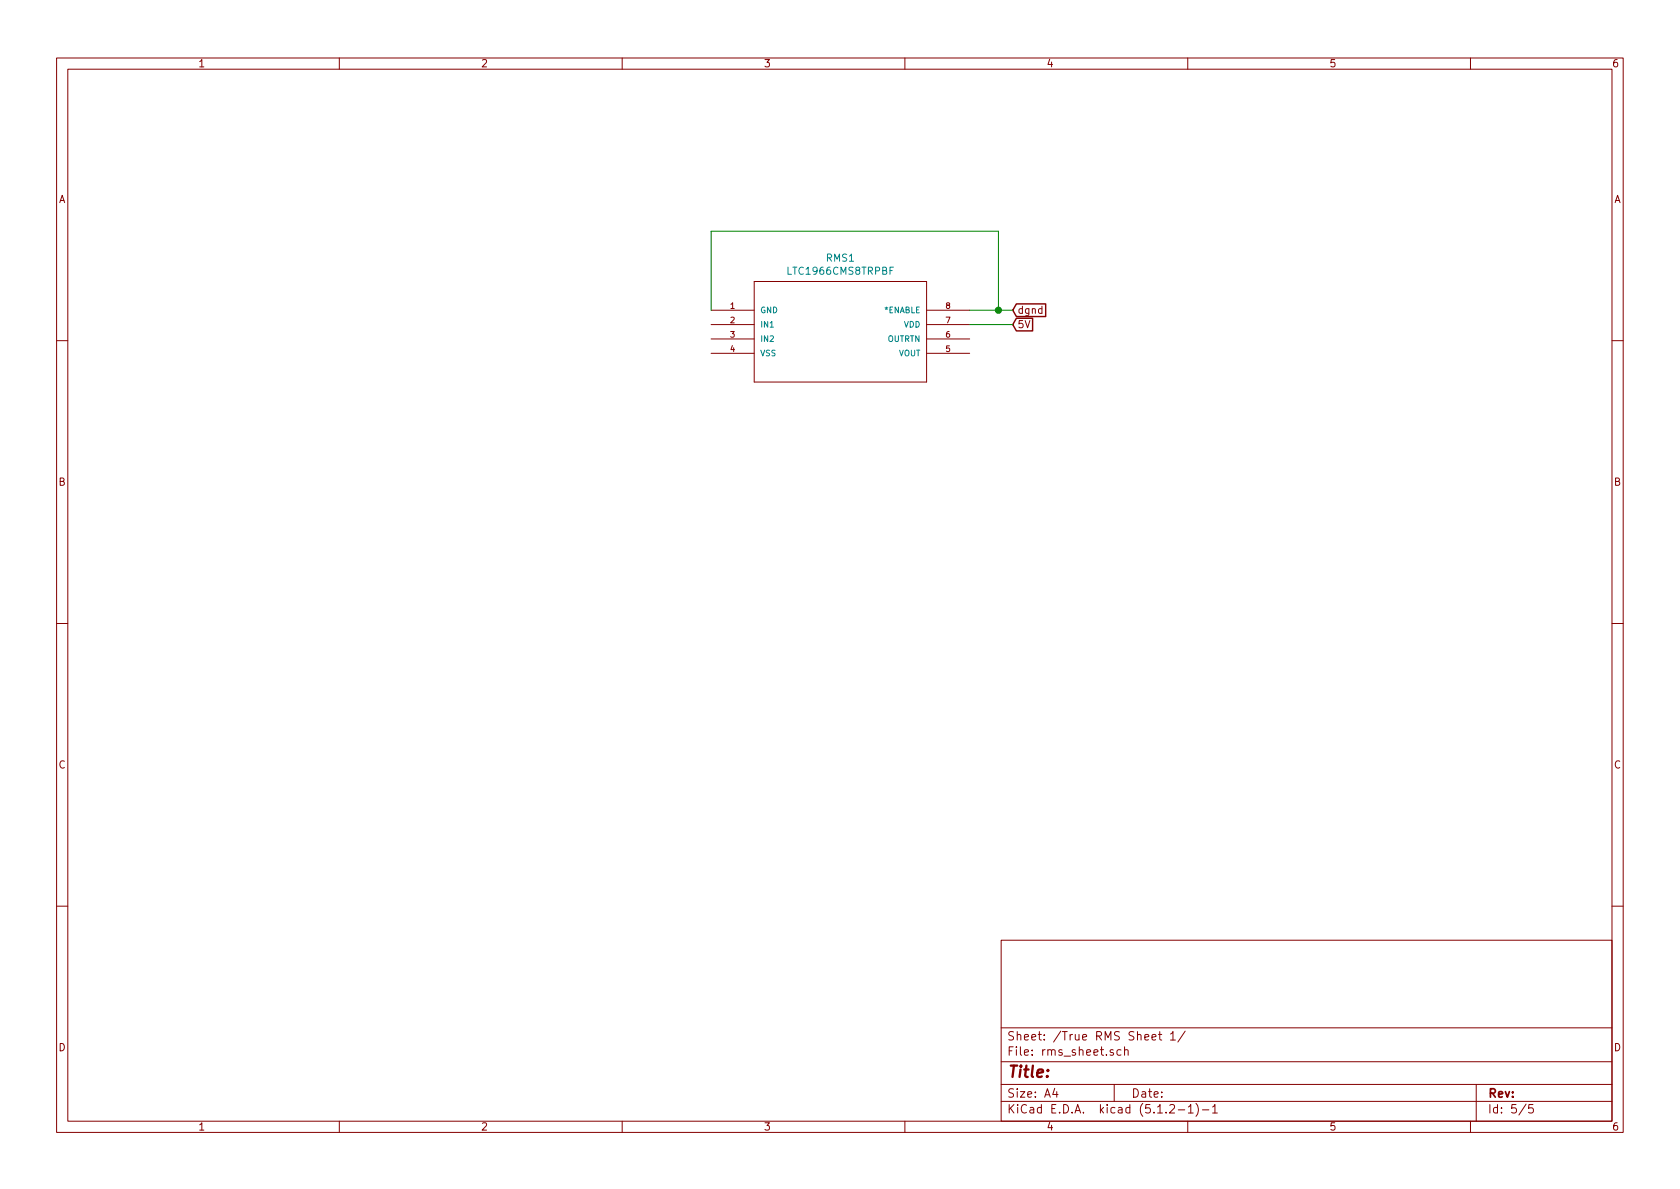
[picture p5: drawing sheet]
<svg xmlns="http://www.w3.org/2000/svg" width="297mm" height="210mm" viewBox="0 0 297 210" stroke-linecap="round" stroke-linejoin="round" font-family="sans-serif">
<g fill="none" stroke="#840000" stroke-width=".18">
<path d="M10 10.3h277v189.9h-277zM12 12.2h273v186.1h-273zM60 10.3v1.9M110 10.3v1.9M160 10.3v1.9M210 10.3v1.9M260 10.3v1.9M125.7 54.9h7.6M125.7 57.4h7.6M125.7 59.9h7.6M133.3 49.8h30.5v17.8h-30.5zM163.8 54.9h7.6"/>
<path d="M163.8 57.4h7.6M163.8 59.9h7.6M10 60.2h2M125.7 62.5h7.6M163.8 62.5h7.6M285 60.2h2M10 110.3h2M285 110.3h2M10 160.2h2M177 166.3h108v32h-108zM285 160.2h2M60 198.3v1.9"/>
<path d="M110 198.3v1.9M160 198.3v1.9M177 194.8h108M177 191.8h108M177 187.8h108M177 181.8h108M186.5 192.5l-.4 1h1M186.8 193v1M196.8 185.7l-.3-.1-.2 .2v.2l.5 .2v.3h-.5M197 191.8v3M198.2 185.7l-.4-.1-.3 .3 .1 .6h.6M198.8 185.7l.3-.1 .3 .1 .1 .9"/>
<path d="M198.8 185.1v1.5M203.7 183.4l.7-.1-.1-.3-.4-.1-.2 .2 .1 .7h.5M204.8 182.9h.6M205.1 182.4v1.3l.3 .2M206.8 195.5l.2-.2h.4l.2 .2 .1 .3-.1 .2-.8 .8h.9M207 182.8l.4-.4v1.5M207 183.9h.8M208.3 196.3h1.2M209.5 182.3l-1.2 2M210 198.3v1.9M210.1 195.8l.4-.5v1.5M210.1 196.8h.9"/>
<path d="M211.5 195.1a1.71 1.71 0 0 1 0 2.3M212.6 196.3h1.1M214.4 195.8l.4-.5v1.5M214.4 196.8h.8M260 198.3v1.9M261 191.8v6.5M269.8 195.2l-1.2 2M271 195.3h-.7v.7l.2-.1 .5 .1 .1 .2-.1 .5-.2 .1-.5-.1"/>
</g>
<path d="M179.7 53.7h5.2v2.3h-5.2l-.6-1.1zM179.7 56.3h2.9v2.2h-2.9l-.6-1.1z" fill="none" stroke="#840000" stroke-width=".25"/>
<path d="M125.7 54.9v-14h50.8v14M171.4 57.4h7.7M171.4 54.9h7.7" fill="none" stroke="#008400" stroke-width=".18"/>
<circle cx="176.5" cy="54.9" r=".51" fill="#008400" stroke="#008400" stroke-width=".25"/>
<text font-size="2.8" fill="#840000" x="178" y="190.5">Title:</text>
<g font-size="2.1" fill="#840000">
<text x="178" y="184">Sheet: /True RMS Sheet 1/</text>
<text x="178" y="186.7">File: rms_sheet.sch</text>
<text x="178" y="196.9">KiCad E.D.A. kicad (5.1.2-1)-1</text>
<text x="178" y="194.1">Size: A4</text>
<text x="200" y="194.1">Date:</text>
<text x="263" y="194.1">Rev:</text>
<text x="263" y="196.9">Id: 5/5</text>
</g>
<g font-size="1.8" fill="#840000">
<text x="35" y="11.9">1</text>
<text x="85" y="11.9">2</text>
<text x="135" y="11.9">3</text>
<text x="185" y="11.9">4</text>
<text x="235" y="11.9">5</text>
<text x="285" y="11.9">6</text>
<text x="10.4" y="35.9">A</text>
<text x="285.4" y="35.9">A</text>
<text x="179.9" y="55.5">dgnd</text>
<text x="179.9" y="58">5V</text>
<text x="10.4" y="85.9">B</text>
<text x="285.4" y="85.9">B</text>
<text x="10.4" y="135.9">C</text>
<text x="285.4" y="135.9">C</text>
<text x="10.4" y="185.9">D</text>
<text x="285.4" y="185.9">D</text>
<text x="35" y="199.9">1</text>
<text x="85" y="199.9">2</text>
<text x="135" y="199.9">3</text>
<text x="185" y="199.9">4</text>
<text x="235" y="199.9">5</text>
<text x="285" y="199.9">6</text>
</g>
<g font-size="1.8" fill="#008484">
<text x="146.2" y="46.3">RMS1</text>
<text x="139.5" y="48.6">LTC1966CMS8TRPBF</text>
</g>
<g font-size="1.4" fill="#840000">
<text x="129.2" y="54.6">1</text>
<text x="129.2" y="57.1">2</text>
<text x="129.2" y="59.7">3</text>
<text x="167.3" y="59.7">6</text>
<text x="167.3" y="57.1">7</text>
<text x="167.3" y="54.6">8</text>
<text x="129.2" y="62.2">4</text>
<text x="167.3" y="62.2">5</text>
</g>
<g font-size="1.4" fill="#008484">
<text x="134.4" y="55.4">GND</text>
<text x="134.4" y="57.9">IN1</text>
<text x="156.4" y="55.4">*ENABLE</text>
<text x="159.8" y="57.9">VDD</text>
<text x="134.4" y="60.4">IN2</text>
<text x="134.4" y="63">VSS</text>
<text x="156.9" y="60.4">OUTRTN</text>
<text x="158.9" y="63">VOUT</text>
</g>
</svg>
